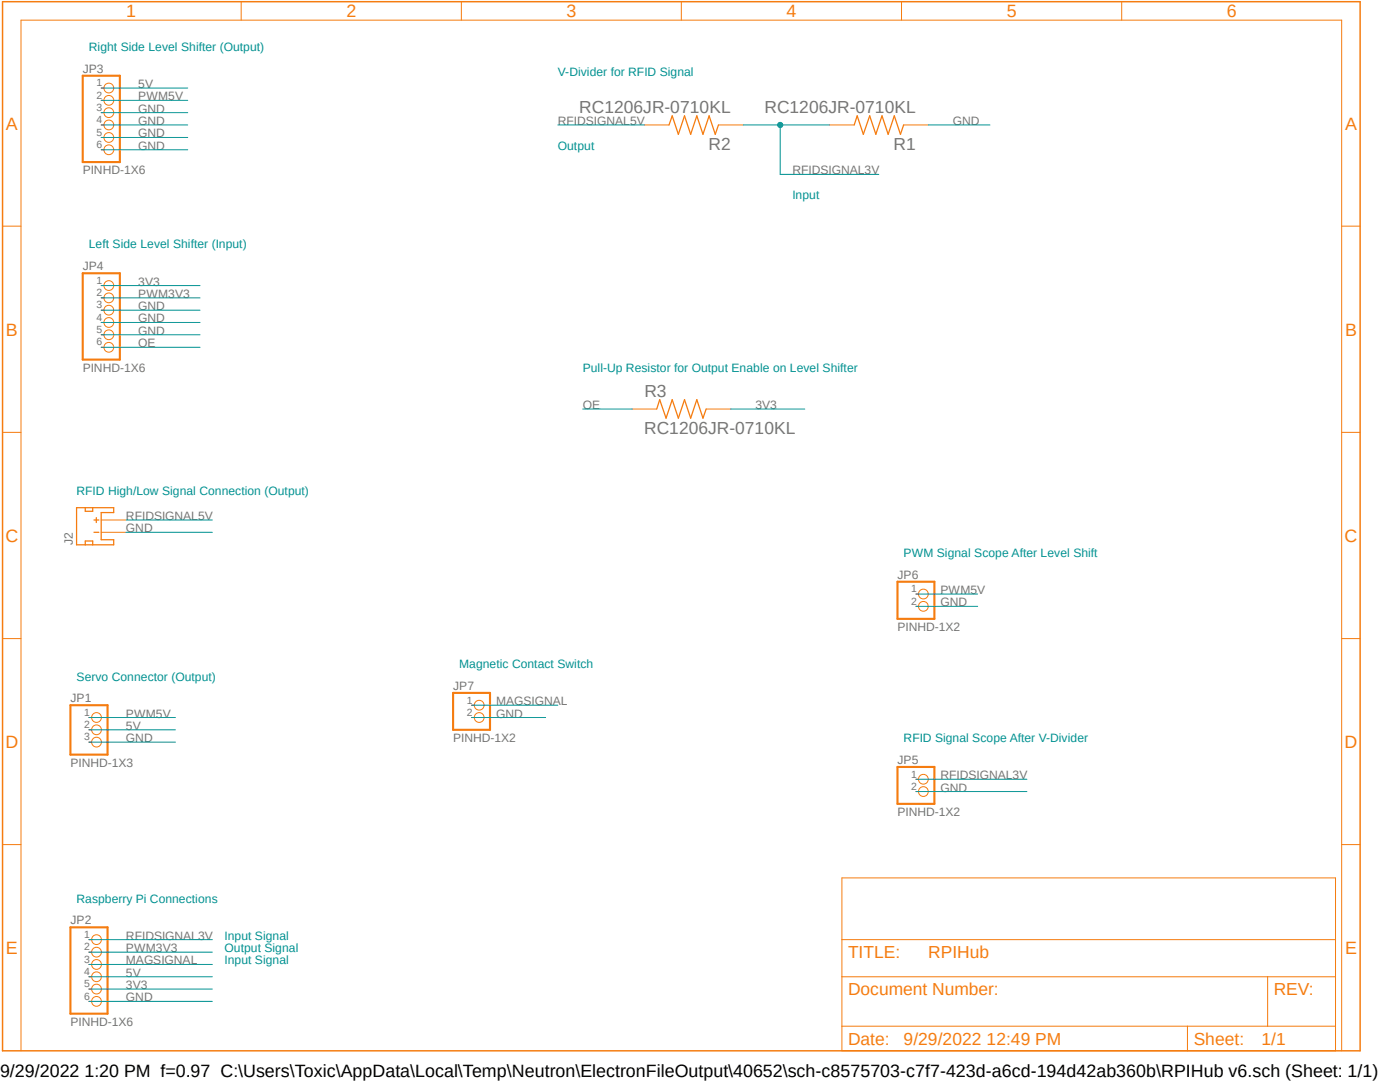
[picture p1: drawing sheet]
<svg xmlns="http://www.w3.org/2000/svg" width="279mm" height="216mm" viewBox="0 0 279 216" stroke-linecap="round" stroke-linejoin="round" font-family="sans-serif">
<path d="M0 0l271.8 210.2M271.8 0l-271.8 210.2" fill="none" stroke="#fff" stroke-width=".2"/>
<path d="M133.5 24.9l.7-1.8 1.2 3.7 1.2-3.7 1.2 3.7 1.3-3.7 1.2 3.7 1.2-3.7 1.2 3.7 .7-1.9M170.5 24.9l.6-1.8 1.2 3.7 1.3-3.7 1.2 3.7 1.2-3.7 1.2 3.7 1.3-3.7 1.2 3.7 .6-1.9M131.1 81.6l.6-1.8 1.2 3.6 1.3-3.6 1.2 3.6 1.2-3.6 1.2 3.6 1.3-3.6 1.2 3.6 .6-1.8M15.3 101.3h7.4v1h-2.5v5.4h2.5v1h-7.4zM17 101.3v.7h1.5v-.7M17 108.7v-.8h1.5v.8M18.8 103.8h.9M18.8 106.2h.9M19.2 103.3v1" fill="none" stroke="#f57c10" stroke-width=".25"/>
<g fill="none" stroke="#f57c10" stroke-width=".2">
<path d="M20.2 17.6h.5M48.1 .3v3.7M92.1 .3v3.7M136 .3v3.7M179.9 .3v3.7M223.9 .3v3.7M20.2 24.9h.5M20.2 20h.5M20.2 22.5h.5M20.2 27.4h.5M20.2 29.9h.5M128.6 24.9h4.9"/>
<path d="M143.4 24.9h4.9M165.5 24.9h5M180.3 24.9h5M.5 45.1h3.7M20.2 57h.5M20.2 59.4h.5M267.8 45.1h3.6M20.2 61.9h.5M20.2 64.3h.5M20.2 66.8h.5M20.2 69.3h.5M.5 86.3h3.7"/>
<path d="M126.2 81.6h4.9M140.9 81.6h4.9M267.8 86.3h3.6M20.2 106.2h4.9M20.2 103.8h4.9M182.8 118.5h.5M.5 127.4h3.7M182.8 121h.5M267.8 127.4h3.6M17.7 143.2h.6M17.7 145.6h.6M17.7 148.1h.6"/>
<path d="M94.1 143.2h.6M94.1 140.7h.6M182.8 155.5h.5M182.8 157.9h.5M.5 168.5h3.7M168 175.2h98.5v34.5h-98.5zM267.8 168.5h3.6M17.7 194.9h.6M17.7 187.5h.6M17.7 190h.6M17.7 192.4h.6M17.7 197.4h.6"/>
<path d="M17.7 199.8h.6M168 194.9h98.5M168 187.5h98.5M253 194.9v9.9M4.2 209.7v-205.7h263.6v205.7M168 204.8h98.5M237 204.8v4.9"/>
<circle cx="21.7" cy="17.6" r=".98"/>
<circle cx="21.7" cy="27.4" r=".98"/>
<circle cx="21.7" cy="22.5" r=".98"/>
<circle cx="21.7" cy="20" r=".98"/>
<circle cx="21.7" cy="24.9" r=".98"/>
<circle cx="21.7" cy="29.9" r=".98"/>
<circle cx="21.7" cy="57" r=".98"/>
<circle cx="21.7" cy="59.4" r=".98"/>
<circle cx="21.7" cy="61.9" r=".98"/>
<circle cx="21.7" cy="66.8" r=".98"/>
<circle cx="21.7" cy="64.3" r=".98"/>
<circle cx="21.7" cy="69.3" r=".98"/>
<circle cx="184.3" cy="118.5" r=".98"/>
<circle cx="184.3" cy="121" r=".98"/>
<circle cx="19.3" cy="143.2" r=".98"/>
<circle cx="19.3" cy="145.6" r=".98"/>
<circle cx="19.3" cy="148.1" r=".98"/>
<circle cx="95.6" cy="140.7" r=".98"/>
<circle cx="95.6" cy="143.2" r=".98"/>
<circle cx="184.3" cy="157.9" r=".98"/>
<circle cx="184.3" cy="155.5" r=".98"/>
<circle cx="19.3" cy="192.4" r=".98"/>
<circle cx="19.3" cy="197.4" r=".98"/>
<circle cx="19.3" cy="194.9" r=".98"/>
<circle cx="19.3" cy="187.5" r=".98"/>
<circle cx="19.3" cy="199.8" r=".98"/>
<circle cx="19.3" cy="190" r=".98"/>
</g>
<path d="M16.5 15.1h7.4v17.2h-7.4zM16.5 54.5h7.4v17.3h-7.4zM179.1 116.1h7.4v7.4h-7.4zM90.4 138.3h7.4v7.3h-7.4zM14.1 140.7h7.4v9.9h-7.4zM179.1 153h7.4v7.4h-7.4zM14.1 185h7.4v17.3h-7.4z" fill="none" stroke="#f57c10" stroke-width=".42"/>
<path d="M.5 .3h270.9v209.4h-270.9z" fill="none" stroke="#f57c10" stroke-width=".3"/>
<g fill="none" stroke="#009292" stroke-width=".2">
<path d="M20.2 17.6h17.3M20.2 24.9h17.3M20.2 22.5h17.3M20.2 27.4h17.3M20.2 29.9h17.3M20.2 20h17.3M111.3 24.9h17.3M148.3 24.9h17.2M185.3 24.9h12.3M20.2 57h19.7M20.2 59.4h19.7M20.2 61.9h19.7"/>
<path d="M20.2 64.3h19.7M20.2 66.8h19.7M145.8 81.6h14.8M25.1 103.8h17.3M25.1 106.2h17.3M182.8 118.5h12.3M182.8 121h12.3M17.7 148.1h17.3M17.7 143.2h17.3M17.7 145.6h17.3M94.1 143.2h14.8M182.8 157.9h22.1"/>
<path d="M17.7 199.8h24.7M17.7 194.9h24.7M17.7 197.4h24.7M17.7 190h24.7"/>
</g>
<circle cx="155.7" cy="24.9" r=".51" fill="#009292"/>
<g fill="none" stroke="#009292" stroke-width=".2">
<path d="M155.7 24.9v9.9h19.7M20.2 69.3h19.7M116.3 81.6h9.9M94.1 140.7h17.2M182.8 155.5h22.1M17.7 187.5h24.7M17.7 192.4h24.7"/>
<circle cx="155.7" cy="24.9" r=".51"/>
</g>
<g font-size="3.6" fill="#f57c10">
<text x="25.2" y="3.4">1</text>
<text x="69.1" y="3.4">2</text>
<text x="113" y="3.4">3</text>
<text x="157" y="3.4">4</text>
<text x="200.9" y="3.4">5</text>
<text x="244.8" y="3.4">6</text>
<text x="1.2" y="25.9">A</text>
<text x="268.4" y="25.9">A</text>
<text x="1.2" y="67">B</text>
<text x="268.4" y="67">B</text>
<text x="1.1" y="108.1">C</text>
<text x="268.4" y="108.1">C</text>
<text x="1.1" y="149.3">D</text>
<text x="268.4" y="149.3">D</text>
<text x="1.2" y="190.4">E</text>
<text x="268.4" y="190.4">E</text>
</g>
<text font-size="3.6" x="0" y="214.9">9/29/2022 1:20 PM f=0.97 C:\Users\Toxic\AppData\Local\Temp\Neutron\ElectronFileOutput\40652\sch-c8575703-c7f7-423d-a6cd-194d42ab360b\RPIHub v6.sch (Sheet: 1/1)</text>
<g font-size="3.5" fill="#757575">
<text x="115.6" y="22.5">RC1206JR-0710KL</text>
<text x="152.6" y="22.5">RC1206JR-0710KL</text>
<text x="141.4" y="29.9">R2</text>
<text x="178.3" y="29.9">R1</text>
<text x="128.6" y="79.1">R3</text>
<text x="128.6" y="86.5">RC1206JR-0710KL</text>
</g>
<g font-size="3.5" fill="#f57c10">
<text x="169.2" y="191.2">TITLE:</text>
<text x="185.3" y="191.2">RPIHub</text>
<text x="169.2" y="198.6">Document Number:</text>
<text x="254.2" y="198.6">REV:</text>
<text x="169.2" y="208.4">Date:</text>
<text x="180.3" y="208.4">9/29/2022 12:49 PM</text>
<text x="238.2" y="208.4">Sheet:</text>
<text x="251.7" y="208.4">1/1</text>
</g>
<g font-size="2.4" fill="#009292">
<text x="17.7" y="10.2">Right Side Level Shifter (Output)</text>
<text x="111.3" y="15.1">V-Divider for RFID Signal</text>
<text x="111.3" y="29.9">Output</text>
<text x="158.2" y="39.7">Input</text>
<text x="17.7" y="49.6">Left Side Level Shifter (Input)</text>
<text x="116.3" y="74.2">Pull-Up Resistor for Output Enable on Level Shifter</text>
<text x="15.3" y="98.8">RFID High/Low Signal Connection (Output)</text>
<text x="180.3" y="111.2">PWM Signal Scope After Level Shift</text>
<text x="15.3" y="135.8">Servo Connector (Output)</text>
<text x="91.7" y="133.3">Magnetic Contact Switch</text>
<text x="180.3" y="148.1">RFID Signal Scope After V-Divider</text>
<text x="15.3" y="180.1">Raspberry Pi Connections</text>
<text x="44.8" y="187.5">Input Signal</text>
<text x="44.8" y="190">Output Signal</text>
<text x="44.8" y="192.4">Input Signal</text>
</g>
<g font-size="2.4" fill="#757575">
<text x="16.5" y="14.5">JP3</text>
<text x="27.6" y="17.6">5V</text>
<text x="27.6" y="22.5">GND</text>
<text x="27.6" y="20">PWM5V</text>
<text x="27.6" y="24.9">GND</text>
<text x="27.6" y="27.4">GND</text>
<text x="27.6" y="29.9">GND</text>
<text x="111.3" y="24.9">RFIDSIGNAL5V</text>
<text x="190.2" y="24.9">GND</text>
<text x="16.5" y="34.8">PINHD-1X6</text>
<text x="158.2" y="34.8">RFIDSIGNAL3V</text>
<text x="16.5" y="53.9">JP4</text>
<text x="27.6" y="57">3V3</text>
<text x="27.6" y="59.4">PWM3V3</text>
<text x="27.6" y="61.9">GND</text>
<text x="27.6" y="64.3">GND</text>
<text x="27.6" y="66.8">GND</text>
<text x="27.6" y="69.3">OE</text>
<text x="16.5" y="74.2">PINHD-1X6</text>
<text x="116.3" y="81.6">OE</text>
<text x="150.7" y="81.6">3V3</text>
<text x="25.1" y="103.8">RFIDSIGNAL5V</text>
<text x="25.1" y="106.2">GND</text>
<text x="14.6" y="108.7" transform="rotate(-90 14.6 108.7)">J2</text>
<text x="179.1" y="115.5">JP6</text>
<text x="187.7" y="118.5">PWM5V</text>
<text x="179.1" y="125.9">PINHD-1X2</text>
<text x="187.7" y="121">GND</text>
<text x="90.4" y="137.6">JP7</text>
<text x="14.1" y="140.1">JP1</text>
<text x="25.1" y="143.2">PWM5V</text>
<text x="99" y="143.2">GND</text>
<text x="99" y="140.7">MAGSIGNAL</text>
<text x="25.1" y="148.1">GND</text>
<text x="25.1" y="145.6">5V</text>
<text x="90.4" y="148.1">PINHD-1X2</text>
<text x="14.1" y="153">PINHD-1X3</text>
<text x="179.1" y="152.4">JP5</text>
<text x="187.7" y="155.5">RFIDSIGNAL3V</text>
<text x="187.7" y="157.9">GND</text>
<text x="179.1" y="162.9">PINHD-1X2</text>
<text x="14.1" y="184.4">JP2</text>
<text x="25.1" y="190">PWM3V3</text>
<text x="25.1" y="187.5">RFIDSIGNAL3V</text>
<text x="25.1" y="194.9">5V</text>
<text x="25.1" y="197.4">3V3</text>
<text x="25.1" y="192.4">MAGSIGNAL</text>
<text x="25.1" y="199.8">GND</text>
<text x="14.1" y="204.8">PINHD-1X6</text>
</g>
<g font-size="2.1" fill="#757575">
<text x="19.3" y="17.2">1</text>
<text x="19.3" y="19.7">2</text>
<text x="19.3" y="22.1">3</text>
<text x="19.3" y="24.6">4</text>
<text x="19.3" y="27.1">5</text>
<text x="19.3" y="29.5">6</text>
<text x="19.3" y="56.6">1</text>
<text x="19.3" y="59.1">2</text>
<text x="19.3" y="61.6">3</text>
<text x="19.3" y="64">4</text>
<text x="19.3" y="66.5">5</text>
<text x="19.3" y="68.9">6</text>
<text x="181.8" y="118.2">1</text>
<text x="181.8" y="120.7">2</text>
<text x="16.8" y="142.8">1</text>
<text x="93.2" y="140.4">1</text>
<text x="93.2" y="142.8">2</text>
<text x="16.8" y="145.3">2</text>
<text x="16.8" y="147.7">3</text>
<text x="181.8" y="155.2">1</text>
<text x="181.8" y="157.6">2</text>
<text x="16.8" y="187.2">1</text>
<text x="16.8" y="189.6">2</text>
<text x="16.8" y="192.1">3</text>
<text x="16.8" y="194.6">4</text>
<text x="16.8" y="197">5</text>
<text x="16.8" y="199.5">6</text>
</g>
</svg>
